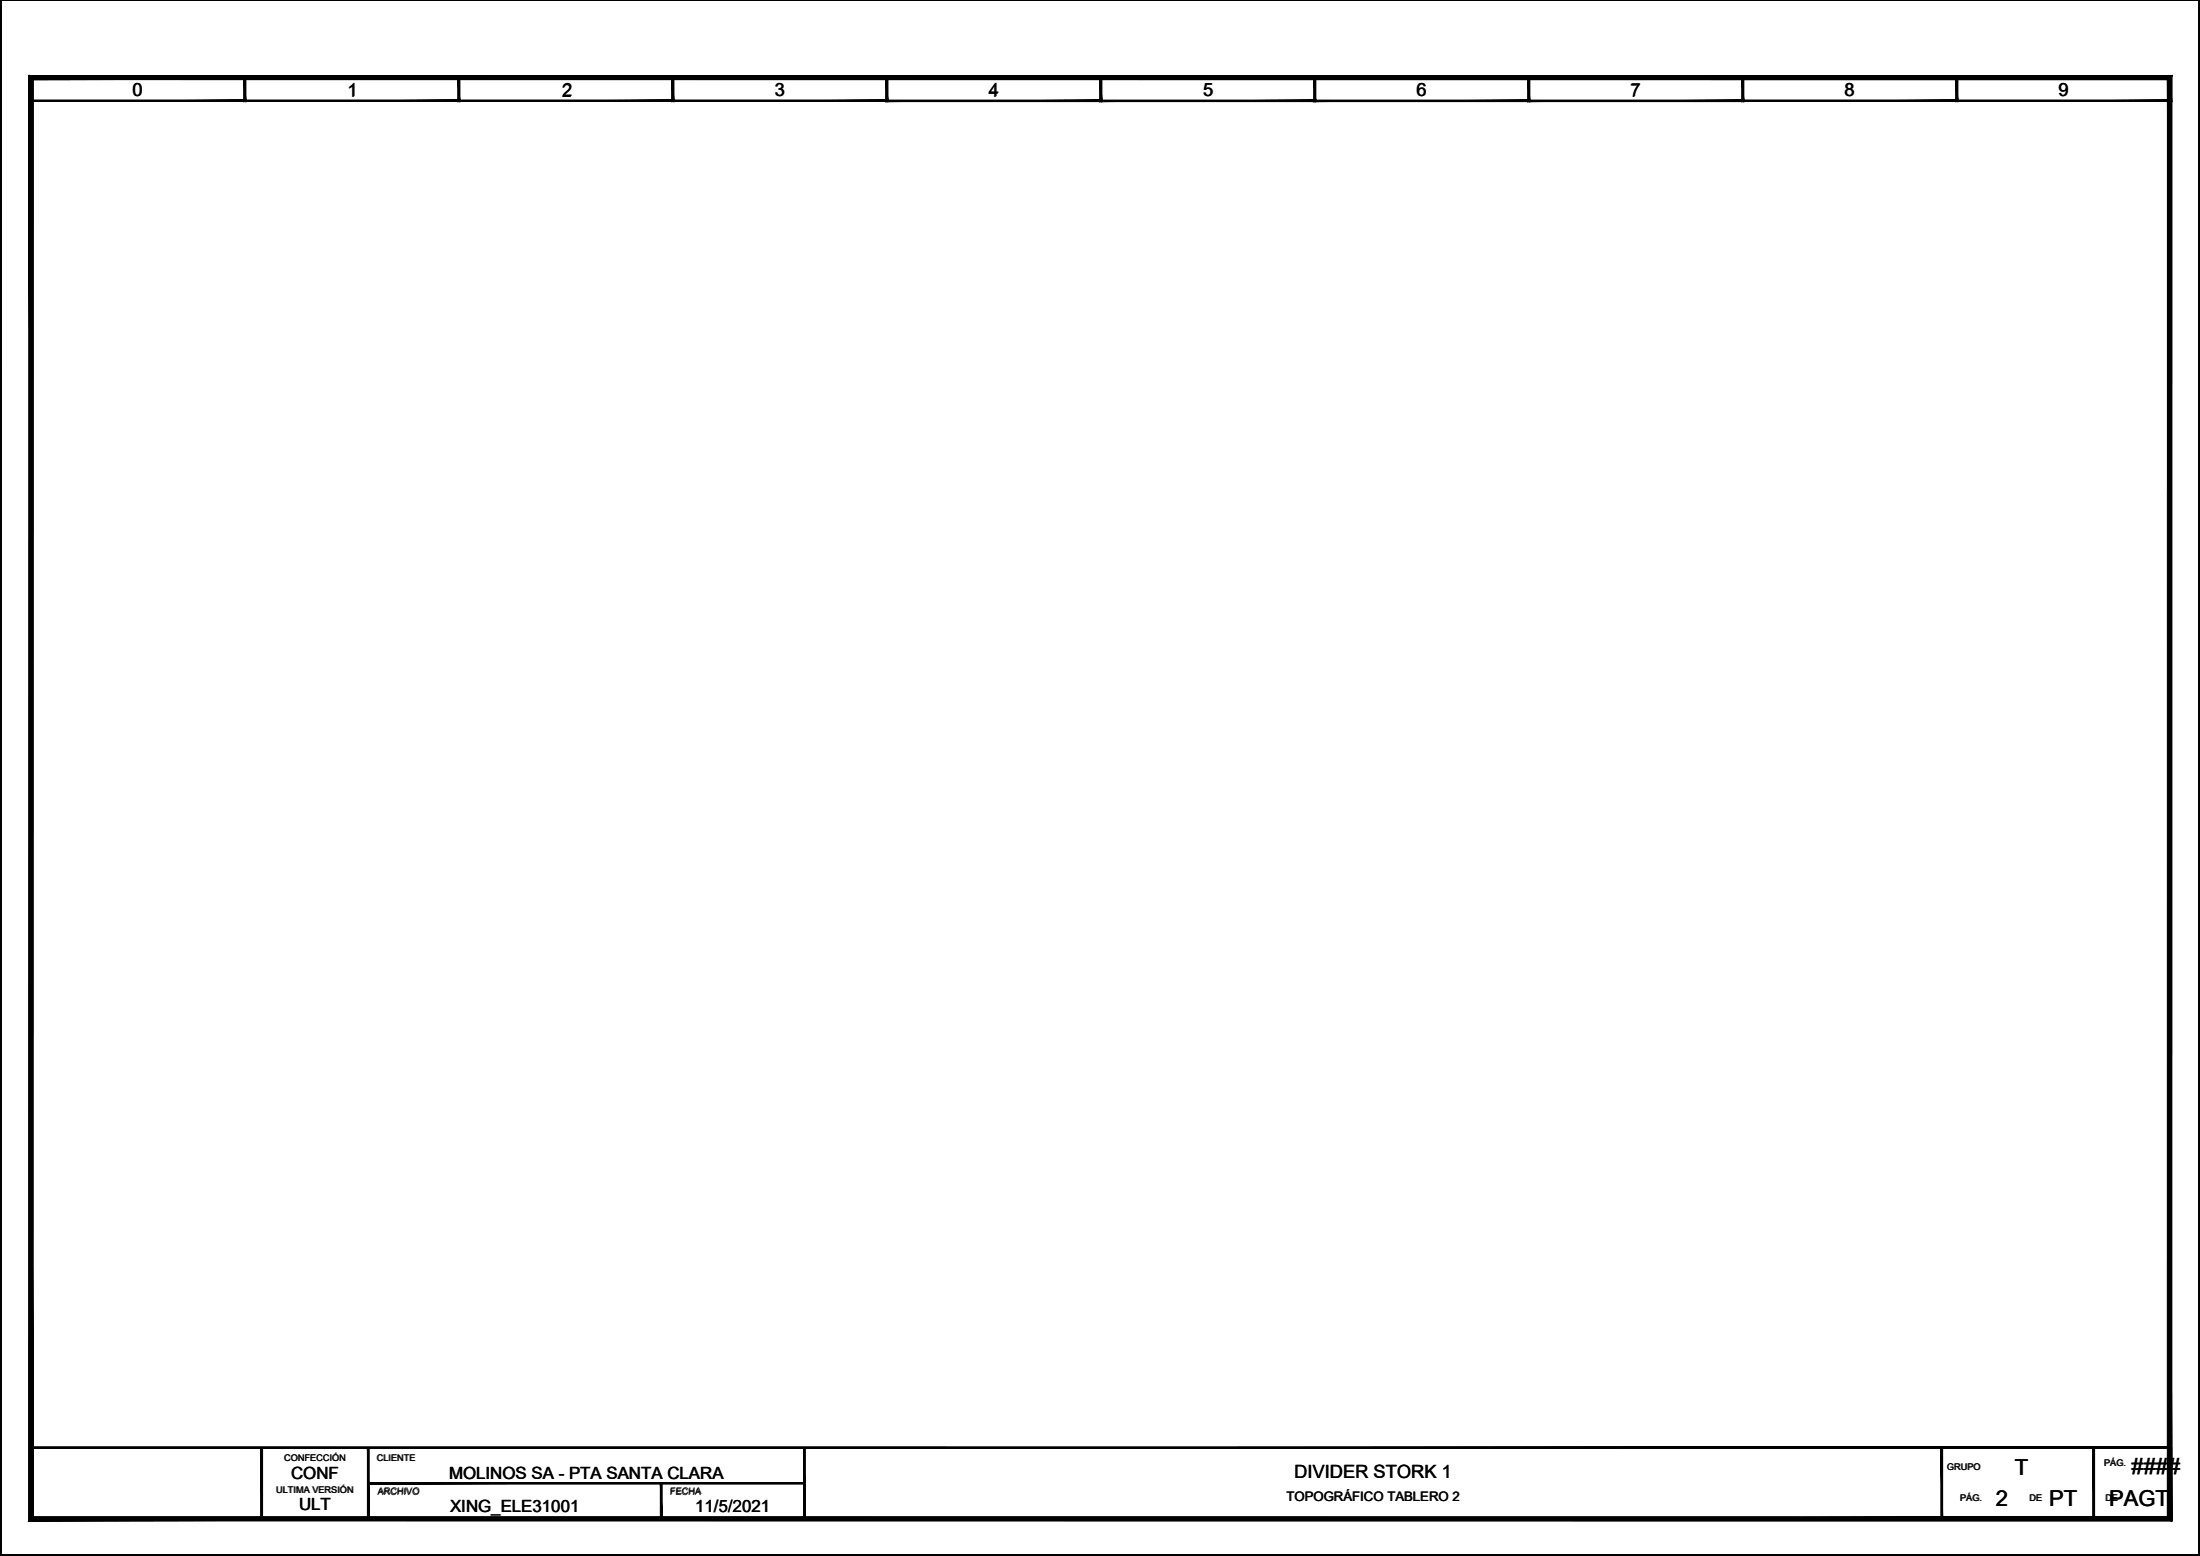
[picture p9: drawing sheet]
<svg xmlns="http://www.w3.org/2000/svg" width="420mm" height="297mm" viewBox="0 0 420 297" stroke-linecap="round" stroke-linejoin="round" font-family="sans-serif">
<g fill="#000" stroke="#000" stroke-width=".19">
<path d="M0 .1h419.9zM0 .1h419.9z"/>
<path d="M0 .1l.3 296.7v-296.7zM0 .1l.3 296.7-.3 .2zM.3 296.8l-.3 .2 420-.2zM0 297l420-.2v.2z"/>
<path d="M5.7 19.4h41.1l-.2-.3zM5.9 19.1h40.7l-40.9 .3zM5.7 14.7v4.7l.2-.3zM5.7 14.7l.2 .3v4.1zM5.7 14.7l.2 .3 40.9-.3zM5.9 15l40.9-.3-.2 .3zM46.8 14.7l-.2 .3 .2 4.4zM46.6 15l.2 4.4-.2-.3z"/>
<path d="M5.8 19.4h41.1l-.2-.3zM6.1 19.1h40.6l-40.9 .3zM5.8 14.7v4.7l.3-.3zM5.8 14.7l.3 .2v4.2zM5.8 14.7l.3 .2 40.8-.2zM6.1 14.9l40.8-.2-.2 .2zM46.9 14.7l-.2 .2 .2 4.5zM46.7 14.9l.2 4.5-.2-.3z"/>
<path d="M46.6 19.4h41.1l-.2-.3zM46.6 19.4l.2-.3h40.7zM46.6 14.7v4.7l.2-.3zM46.6 14.7l.2 .3v4.1zM46.6 14.7l.2 .3 40.9-.3zM46.8 15l40.9-.3-.2 .3zM87.7 14.7l-.2 .3 .2 4.4zM87.5 15l.2 4.4-.2-.3z"/>
<path d="M46.7 19.4h41.1l-.2-.3zM46.9 19.1h40.7l-40.9 .3zM46.7 14.7v4.7l.2-.3zM46.7 14.7l.2 .2v4.2zM46.7 14.7l.2 .2 40.9-.2zM46.9 14.9l40.9-.2-.2 .2zM87.8 14.7l-.2 .2 .2 4.5zM87.6 14.9l.2 4.5-.2-.3z"/>
<path d="M87.5 19.4h41.1l-.2-.3zM87.7 19.1h40.7l-40.9 .3zM87.5 14.7v4.7l.2-.3zM87.5 14.7l.2 .3v4.1zM87.5 14.7l.2 .3 40.9-.3zM87.7 15l40.9-.3-.2 .3zM128.6 14.7l-.2 .3 .2 4.4zM128.4 15l.2 4.4-.2-.3z"/>
<path d="M87.6 19.4h41.1l-.2-.3zM87.8 19.1h40.7l-40.9 .3zM87.6 14.7v4.7l.2-.3zM87.6 14.7l.2 .2v4.2zM87.6 14.7l.2 .2 40.9-.2zM87.8 14.9l40.9-.2-.2 .2zM128.7 14.7l-.2 .2 .2 4.5zM128.5 14.9l.2 4.5-.2-.3z"/>
<path d="M128.3 19.4h41.1l-.2-.3zM128.5 19.1h40.7l-40.9 .3zM128.3 14.7v4.7l.2-.3zM128.3 14.7l.2 .3v4.1zM128.3 14.7l.2 .3 40.9-.3zM128.5 15l40.9-.3-.2 .3zM169.4 14.7l-.2 .3 .2 4.4zM169.2 15l.2 4.4-.2-.3z"/>
<path d="M128.4 19.4h41.1l-.2-.3zM128.7 19.1h40.6l-40.9 .3zM128.4 14.7v4.7l.3-.3zM128.4 14.7l.3 .2v4.2zM128.4 14.7l.3 .2 40.8-.2zM128.7 14.9l40.8-.2-.2 .2zM169.5 14.7l-.2 .2 .2 4.5zM169.3 14.9l.2 4.5-.2-.3z"/>
<path d="M169.2 19.4h41.1l-.2-.2zM169.2 19.4l.2-.2h40.7zM169.2 14.7v4.7l.2-.2zM169.2 14.7l.2 .3v4.2zM169.2 14.7l.2 .3 40.9-.3zM169.4 15l40.9-.3-.2 .3zM210.3 14.7l-.2 .3 .2 4.4zM210.1 15l.2 4.4-.2-.2z"/>
<path d="M169.3 19.4h41.1l-.2-.3zM169.3 19.4l.2-.3h40.7zM169.3 14.7v4.7l.2-.3zM169.3 14.7l.2 .2v4.2zM169.3 14.7l.2 .2 40.9-.2zM169.5 14.9l40.9-.2-.2 .2zM210.4 14.7l-.2 .2 .2 4.5zM210.2 14.9l.2 4.5-.2-.3z"/>
<path d="M210 19.4h41.2l-.3-.2zM210.3 19.2h40.6l-40.9 .2zM210 14.7v4.7l.3-.2zM210 14.7l.3 .3v4.2zM210 14.7l.3 .3 40.9-.3zM210.3 15l40.9-.3-.3 .3zM251.2 14.7l-.3 .3 .3 4.4zM250.9 15l.3 4.4-.3-.2z"/>
<path d="M210.1 19.4h41.2l-.3-.3zM210.1 19.4l.3-.3h40.6zM210.1 14.7v4.7l.3-.3zM210.1 14.7l.3 .2v4.2zM210.1 14.7l.3 .2 40.9-.2zM210.4 14.9l40.9-.2-.3 .2zM251.3 14.7l-.3 .2 .3 4.5zM251 14.9l.3 4.5-.3-.3z"/>
<path d="M250.9 19.4h41.2l-.3-.2zM250.9 19.4l.3-.2h40.6zM250.9 14.7v4.7l.3-.2zM250.9 14.7l.3 .3v4.2zM250.9 14.7l.3 .3 40.9-.3zM251.2 15l40.9-.3-.3 .3zM292.1 14.7l-.3 .3 .3 4.4zM291.8 15l.3 4.4-.3-.2z"/>
<path d="M251 19.4h41.2l-.3-.3zM251 19.4l.3-.3h40.6zM251 14.7v4.7l.3-.3zM251 14.7l.3 .2v4.2zM251 14.7l.3 .2 40.9-.2zM251.3 14.9l40.9-.2-.3 .2zM292.2 14.7l-.3 .2 .3 4.5zM291.9 14.9l.3 4.5-.3-.3z"/>
<path d="M291.8 19.4h41.1l-.2-.2zM291.8 19.4l.2-.2h40.7zM291.8 14.7v4.7l.2-.2zM291.8 14.7l.2 .3v4.2zM291.8 14.7l.2 .3 40.9-.3zM292 15l40.9-.3-.2 .3zM332.9 14.7l-.2 .3 .2 4.4zM332.7 15l.2 4.4-.2-.2z"/>
<path d="M291.9 19.4h41.1l-.2-.3zM291.9 19.4l.2-.3h40.7zM291.9 14.7v4.7l.2-.3zM291.9 14.7l.2 .2v4.2zM291.9 14.7l.2 .2 40.9-.2zM292.1 14.9l40.9-.2-.2 .2zM333 14.7l-.2 .2 .2 4.5zM332.8 14.9l.2 4.5-.2-.3z"/>
<path d="M332.7 19.4h41.1l-.2-.3zM332.9 19.1h40.7l-40.9 .3zM332.7 14.7v4.7l.2-.3zM332.7 14.7l.2 .3v4.1zM332.7 14.7l.2 .3 40.9-.3zM332.9 15l40.9-.3-.2 .3zM373.8 14.7l-.2 .3 .2 4.4zM373.6 15l.2 4.4-.2-.3z"/>
<path d="M332.8 19.4h41.1l-.2-.3zM332.8 19.4l.2-.3h40.7zM332.8 14.7v4.7l.2-.3zM332.8 14.7l.2 .2v4.2zM332.8 14.7l.2 .2 40.9-.2zM333 14.9l40.9-.2-.2 .2zM373.9 14.7l-.2 .2 .2 4.5zM373.7 14.9l.2 4.5-.2-.3z"/>
<path d="M373.5 19.4h41.1l-.2-.3zM373.5 19.4l.2-.3h40.7zM373.5 14.7v4.7l.2-.3zM373.5 14.7l.2 .3v4.1zM373.5 14.7l.2 .3 40.9-.3zM373.7 15l40.9-.3-.2 .3zM414.6 14.7l-.2 .3 .2 4.4zM414.4 15l.2 4.4-.2-.3z"/>
<path d="M373.6 19.4h41.2l-.3-.3zM373.9 19.1h40.6l-40.9 .3zM373.6 14.7v4.7l.3-.3zM373.6 14.7l.3 .2v4.2zM373.6 14.7l.3 .2 40.9-.2zM373.9 14.9l40.9-.2-.3 .2zM414.8 14.7l-.3 .2 .3 4.5zM414.5 14.9l.3 4.5-.3-.3z"/>
<path d="M419.9 .1v296.7zM419.9 .1l.1 296.8zM419.9 .1l.1 296.8z"/>
<path d="M5.8 276.3v.2l408.5-.2zM5.8 276.5l408.5-.2v.2z"/>
<path d="M5.9 276.2v.2l408.5-.2zM5.9 276.4l408.5-.2v.3z"/>
<path d="M0 .1v296.9l.2-.2zM0 .1h.2v296.7z"/>
<path d="M5.5 290.3l408.4-.7h-407.7zM5.5 290.3l408.4-.7 .8 .8zM413.9 15.2v274.4l.8 .8zM413.9 15.2l.8-.7v275.9zM6.3 15.2h407.6l.8-.7zM5.5 14.5h409.2l-408.4 .7zM5.5 14.5l.7 275.1 .1-274.4zM5.5 14.5l.7 275.1-.7 .7z"/>
<path d="M6.3 289.5l-.7 .8 408.4-.7zM5.6 290.3l408.4-.7 .8 .7zM414.1 15.2l-.1 274.4 .8 .7zM414.1 15.2l.7-.8v275.9zM6.4 15.2h407.7l.7-.8zM5.6 14.4h409.2l-408.4 .8zM5.6 14.4l.7 275.1 .1-274.3zM5.6 14.4l.7 275.1-.7 .8z"/>
<path d="M49.8 276.4v13.6h.2zM49.8 276.4h.2v13.6z"/>
<path d="M49.9 276.3v13.6h.2zM49.9 276.3h.2v13.6z"/>
<path d="M70.2 276.4v13.6h.2zM70.2 276.4h.2v13.6z"/>
<path d="M70.3 283v.3l83.3-.3zM70.3 283.3l83.3-.3v.3z"/>
<path d="M70.3 276.3v13.6h.2zM70.3 276.3h.2v13.6z"/>
<path d="M70.4 283v.3l83.3-.3zM70.4 283.3l83.3-.3v.3z"/>
<path d="M126.1 283.2v6.8h.2zM126.1 283.2h.2v6.8z"/>
<path d="M126.2 283.1v6.8h.2zM126.2 283.1h.2v6.8z"/>
<path d="M153.5 276.4v13.7h.2zM153.5 276.4h.2v13.7z"/>
<path d="M153.6 276.4v13.6h.2zM153.6 276.4h.2v13.6z"/>
<path d="M370.7 276.4v13.6h.2zM370.7 276.4h.2v13.6z"/>
<path d="M370.8 276.4v13.5h.2zM370.8 276.4h.2v13.5z"/>
<path d="M399.7 276.4v13.6h.2zM399.7 276.4h.2v13.6z"/>
<path d="M399.8 276.4v13.5h.2zM399.8 276.4h.2v13.5z"/>
<path d="M.2 296.8l419.8 .1zM.2 296.8l419.8 .1-420 .1zM0 297h420v-.1zM0 297h420z"/>
</g>
<path d="M0 .1v296.9h420M.2 .1v296.8h419.8M5.8 276.4h44.1v13.6h-44.1zM5.9 276.3h44.1v13.6h-44.1z" fill="none" stroke="#000" stroke-width=".19"/>
<g font-size="4.2">
<text x="384.7" y="281.6">T</text>
<text x="407" y="281.3">####</text>
<text x="381.1" y="287.5">2</text>
<text x="391.3" y="287.5">PT</text>
<text x="402.8" y="287.5">PAGT</text>
</g>
<g font-size="3.5">
<text x="25.3" y="18.4">0</text>
<text x="66.3" y="18.4">1</text>
<text x="107.3" y="18.4">2</text>
<text x="147.9" y="18.4">3</text>
<text x="188.8" y="18.4">4</text>
<text x="229.7" y="18.4">5</text>
<text x="270.5" y="18.4">6</text>
<text x="311.4" y="18.4">7</text>
<text x="352.2" y="18.4">8</text>
<text x="393.1" y="18.4">9</text>
<text x="247.1" y="282.1">DIVIDER STORK 1</text>
</g>
<g font-size="3.2">
<text x="55.5" y="282.3">CONF</text>
<text x="85.7" y="282.3">MOLINOS SA - PTA SANTA CLARA</text>
<text x="57" y="288.3">ULT</text>
<text x="85.9" y="288.6">XING_ELE31001</text>
<text x="132.7" y="288.6">11/5/2021</text>
</g>
<text font-size="2.5" x="245.6" y="286.6">TOPOGRÁFICO TABLERO 2</text>
<g font-size="1.8">
<text x="54.2" y="279">CONFECCIÓN</text>
<text x="71.9" y="279">CLIENTE</text>
<text x="371.8" y="280.6">GRUPO</text>
<text x="401.8" y="279.8">PÁG.</text>
<text x="52.7" y="285">ULTIMA VERSIÓN</text>
<text x="72.1" y="285.3">ARCHIVO</text>
<text x="127.9" y="285.3">FECHA</text>
<text x="374.3" y="286.6">PÁG.</text>
<text x="387.5" y="286.6">DE</text>
<text x="402" y="286.6">DE</text>
</g>
</svg>
